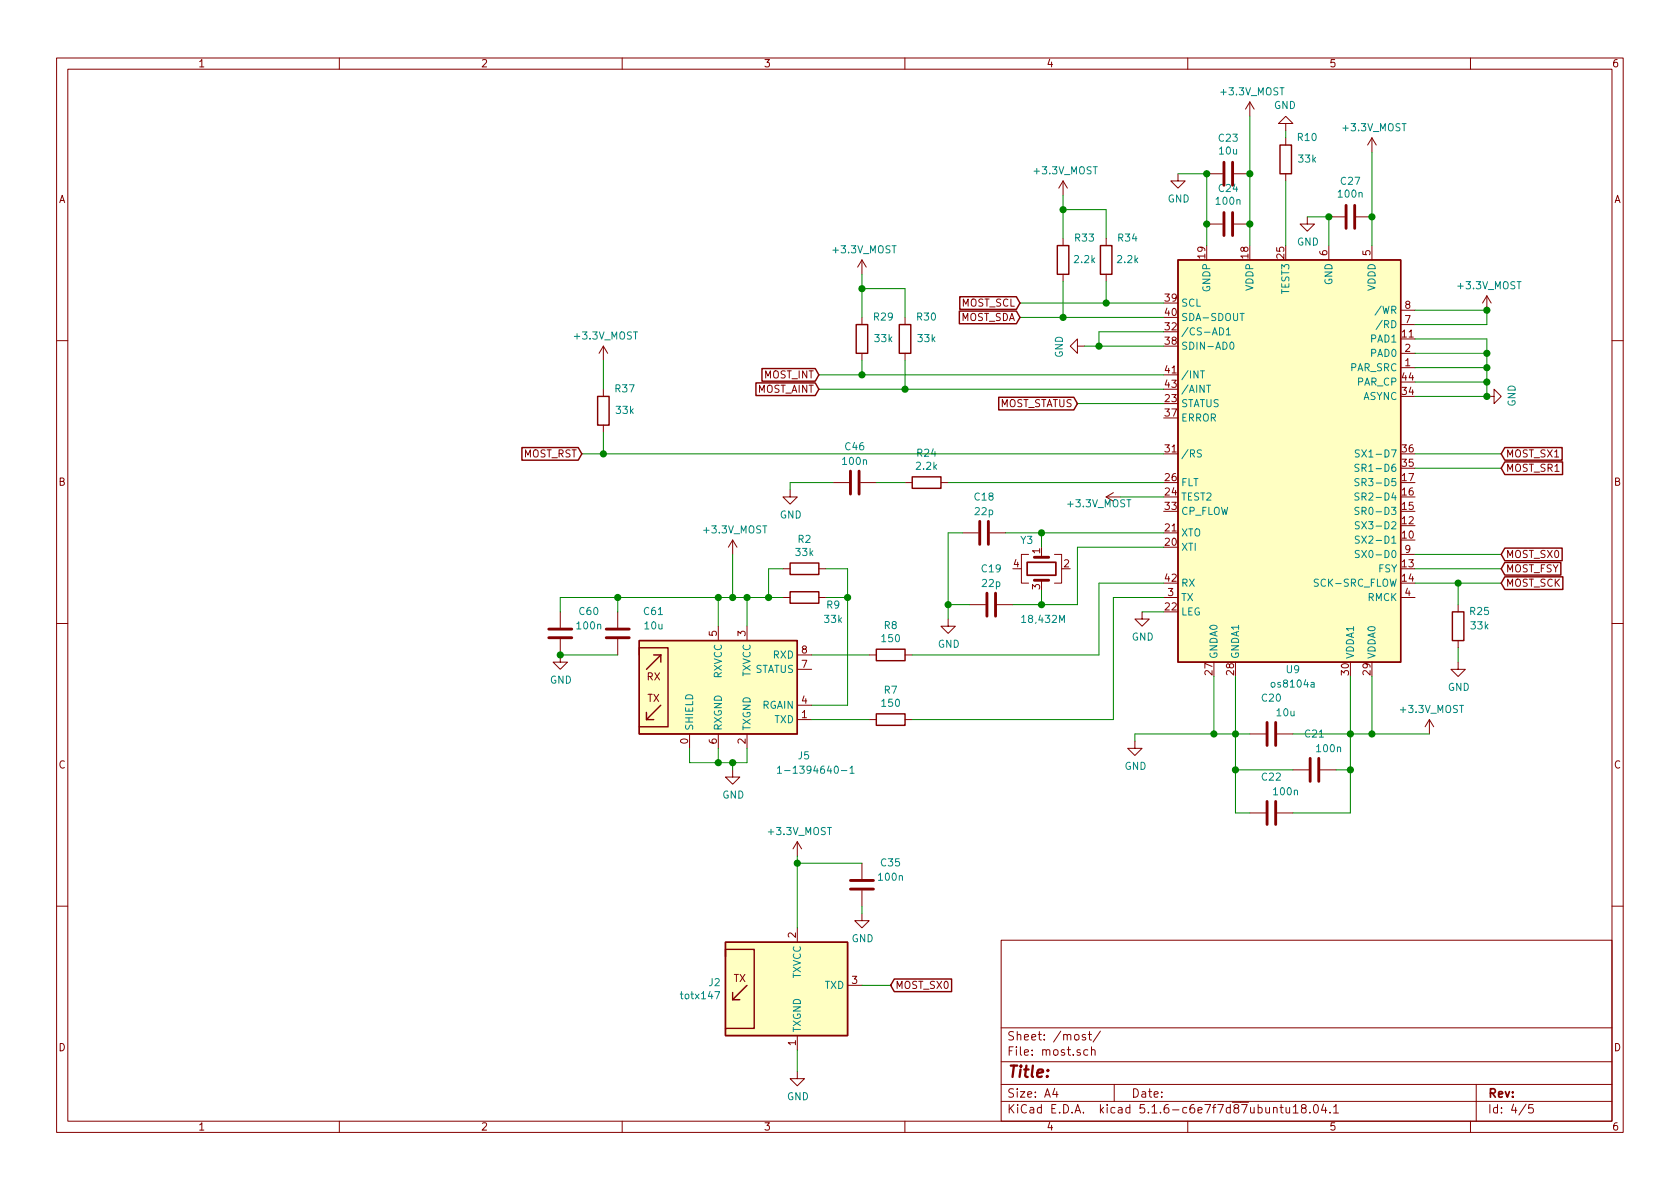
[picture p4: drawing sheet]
EESchema Schematic File Version 4
EELAYER 30 0
EELAYER END
$Descr A4 11693 8268
encoding utf-8
Sheet 4 5
Title ""
Date ""
Rev ""
Comp ""
Comment1 ""
Comment2 ""
Comment3 ""
Comment4 ""
$EndDescr
Wire Wire Line
	8100 3800 7500 3800
$Comp
L Device:C C18
U 1 1
P 6850 3700
F 0 "C18" V 6598 3700 50  0000 C CNN
F 1 "22p" V 6700 3700 50  0000 C CNN
F 2 "Capacitor_SMD:C_0805_2012Metric" H 6888 3550 50  0001 C CNN
F 3 "~" H 6850 3700 50  0001 C CNN
	1    6850 3700
	0    1    1    0   
$EndComp
$Comp
L Device:C C19
U 1 1
P 6900 4200
F 0 "C19" V 6648 4200 50  0000 C CNN
F 1 "22p" V 6750 4200 50  0000 C CNN
F 2 "Capacitor_SMD:C_0805_2012Metric" H 6938 4050 50  0001 C CNN
F 3 "~" H 6900 4200 50  0001 C CNN
	1    6900 4200
	0    1    1    0   
$EndComp
$Comp
L power:GND #PWR08
U 1 1
P 6600 4300
F 0 "#PWR08" H 6600 4050 50  0001 C CNN
F 1 "GND" H 6605 4127 50  0000 C CNN
F 2 "" H 6600 4300 50  0001 C CNN
F 3 "" H 6600 4300 50  0001 C CNN
	1    6600 4300
	1    0    0    -1  
$EndComp
Wire Wire Line
	6700 3700 6600 3700
$Comp
L power:GND #PWR010
U 1 1
P 8200 1200
F 0 "#PWR010" H 8200 950 50  0001 C CNN
F 1 "GND" H 8205 1027 50  0000 C CNN
F 2 "" H 8200 1200 50  0001 C CNN
F 3 "" H 8200 1200 50  0001 C CNN
	1    8200 1200
	1    0    0    -1  
$EndComp
$Comp
L power:GND #PWR09
U 1 1
P 7900 5150
F 0 "#PWR09" H 7900 4900 50  0001 C CNN
F 1 "GND" H 7905 4977 50  0000 C CNN
F 2 "" H 7900 5150 50  0001 C CNN
F 3 "" H 7900 5150 50  0001 C CNN
	1    7900 5150
	1    0    0    -1  
$EndComp
Wire Wire Line
	8450 4700 8450 5100
$Comp
L Device:C C27
U 1 1
P 9400 1500
F 0 "C27" V 9150 1500 50  0000 C CNN
F 1 "100n" V 9239 1500 50  0000 C CNN
F 2 "Capacitor_SMD:C_0805_2012Metric" H 9438 1350 50  0001 C CNN
F 3 "~" H 9400 1500 50  0001 C CNN
	1    9400 1500
	0    1    1    0   
$EndComp
Wire Wire Line
	8450 5100 8600 5100
Connection ~ 8450 5100
Wire Wire Line
	7900 5150 7900 5100
Wire Wire Line
	7900 5100 8450 5100
Wire Wire Line
	9250 1500 9250 1700
Wire Wire Line
	9550 1500 9550 1700
Wire Wire Line
	8400 1200 8200 1200
Connection ~ 8400 1550
$Comp
L power:GND #PWR011
U 1 1
P 9100 1500
F 0 "#PWR011" H 9100 1250 50  0001 C CNN
F 1 "GND" H 9105 1327 50  0000 C CNN
F 2 "" H 9100 1500 50  0001 C CNN
F 3 "" H 9100 1500 50  0001 C CNN
	1    9100 1500
	1    0    0    -1  
$EndComp
Wire Wire Line
	9100 1500 9250 1500
Connection ~ 9250 1500
$Comp
L Device:C C21
U 1 1
P 9150 5350
F 0 "C21" V 8898 5350 50  0000 C CNN
F 1 "100n" V 9000 5450 50  0000 C CNN
F 2 "Capacitor_SMD:C_0805_2012Metric" H 9188 5200 50  0001 C CNN
F 3 "~" H 9150 5350 50  0001 C CNN
	1    9150 5350
	0    1    1    0   
$EndComp
$Comp
L Device:C C22
U 1 1
P 8850 5650
F 0 "C22" V 8598 5650 50  0000 C CNN
F 1 "100n" V 8700 5750 50  0000 C CNN
F 2 "Capacitor_SMD:C_0805_2012Metric" H 8888 5500 50  0001 C CNN
F 3 "~" H 8850 5650 50  0001 C CNN
	1    8850 5650
	0    1    1    0   
$EndComp
Wire Wire Line
	9400 5350 9300 5350
Wire Wire Line
	9400 4700 9400 5100
Wire Wire Line
	9550 5100 9550 4700
Wire Wire Line
	9400 5100 9550 5100
Connection ~ 9400 5100
Wire Wire Line
	9400 5100 9400 5350
Wire Wire Line
	9000 5650 9400 5650
Wire Wire Line
	9400 5650 9400 5350
Connection ~ 9400 5350
Wire Wire Line
	8700 5650 8600 5650
Wire Wire Line
	8600 4700 8600 5100
Connection ~ 8600 5100
Wire Wire Line
	8600 5100 8600 5350
Wire Wire Line
	9000 5350 8600 5350
Connection ~ 8600 5350
Wire Wire Line
	8600 5350 8600 5650
Wire Wire Line
	8600 5100 8700 5100
Wire Wire Line
	9000 5100 9400 5100
$Comp
L Device:C C23
U 1 1
P 8550 1200
F 0 "C23" V 8300 1200 50  0000 C CNN
F 1 "10u" V 8389 1200 50  0000 C CNN
F 2 "Capacitor_SMD:C_1206_3216Metric" H 8588 1050 50  0001 C CNN
F 3 "~" H 8550 1200 50  0001 C CNN
	1    8550 1200
	0    1    1    0   
$EndComp
Connection ~ 8400 1200
Wire Wire Line
	8400 1200 8400 1550
Wire Wire Line
	8700 1200 8700 1550
Connection ~ 8700 1550
Wire Wire Line
	8400 1550 8400 1700
Wire Wire Line
	8700 1550 8700 1700
$Comp
L Device:C C24
U 1 1
P 8550 1550
F 0 "C24" V 8300 1550 50  0000 C CNN
F 1 "100n" V 8389 1550 50  0000 C CNN
F 2 "Capacitor_SMD:C_0805_2012Metric" H 8588 1400 50  0001 C CNN
F 3 "~" H 8550 1550 50  0001 C CNN
	1    8550 1550
	0    1    1    0   
$EndComp
$Comp
L Device:C C20
U 1 1
P 8850 5100
F 0 "C20" V 8598 5100 50  0000 C CNN
F 1 "10u" V 8700 5200 50  0000 C CNN
F 2 "Capacitor_SMD:C_1206_3216Metric" H 8888 4950 50  0001 C CNN
F 3 "~" H 8850 5100 50  0001 C CNN
	1    8850 5100
	0    1    1    0   
$EndComp
$Comp
L Device:R R8
U 1 1
P 6200 4550
F 0 "R8" V 5993 4550 50  0000 C CNN
F 1 "150" V 6084 4550 50  0000 C CNN
F 2 "Resistor_SMD:R_0805_2012Metric" V 6130 4550 50  0001 C CNN
F 3 "~" H 6200 4550 50  0001 C CNN
	1    6200 4550
	0    1    1    0   
$EndComp
$Comp
L Device:R R7
U 1 1
P 6200 5000
F 0 "R7" V 5993 5000 50  0000 C CNN
F 1 "150" V 6084 5000 50  0000 C CNN
F 2 "Resistor_SMD:R_0805_2012Metric" V 6130 5000 50  0001 C CNN
F 3 "~" H 6200 5000 50  0001 C CNN
	1    6200 5000
	0    1    1    0   
$EndComp
Wire Wire Line
	8100 4050 7650 4050
Wire Wire Line
	7650 4050 7650 4550
Wire Wire Line
	7650 4550 6350 4550
Wire Wire Line
	8100 4150 7750 4150
$Comp
L usb2most:1-1394640-1 J5
U 1 1
P 5100 4750
AR Path="/5D37B129" Ref="J5"  Part="1" 
AR Path="/5D1C87FC/5D37B129" Ref="J5"  Part="1" 
F 0 "J5" H 5550 4250 50  0000 L CNN
F 1 "1-1394640-1" H 5400 4150 50  0000 L CNN
F 2 "usb2most:TYCO_1_1394640_1" H 5100 4150 50  0001 C CNN
F 3 "" H 5300 4750 50  0001 C CNN
	1    5100 4750
	1    0    0    -1  
$EndComp
Wire Wire Line
	5650 4550 6050 4550
Wire Wire Line
	5650 5000 6050 5000
Wire Wire Line
	6350 5000 7750 5000
Wire Wire Line
	7750 4150 7750 5000
$Comp
L power:GND #PWR013
U 1 1
P 5100 5350
F 0 "#PWR013" H 5100 5100 50  0001 C CNN
F 1 "GND" H 5105 5177 50  0000 C CNN
F 2 "" H 5100 5350 50  0001 C CNN
F 3 "" H 5100 5350 50  0001 C CNN
	1    5100 5350
	1    0    0    -1  
$EndComp
Wire Wire Line
	5000 5200 5000 5300
Wire Wire Line
	5000 5300 5100 5300
Wire Wire Line
	5200 5300 5200 5200
Wire Wire Line
	5100 5300 5100 5350
Connection ~ 5100 5300
Wire Wire Line
	5100 5300 5200 5300
Wire Wire Line
	5000 4350 5000 4150
Wire Wire Line
	5000 4150 5100 4150
Wire Wire Line
	5200 4150 5200 4350
Wire Wire Line
	5100 3850 5100 4150
Connection ~ 5100 4150
Wire Wire Line
	5100 4150 5200 4150
$Comp
L Device:R R9
U 1 1
P 5600 4150
F 0 "R9" V 5650 4350 50  0000 C CNN
F 1 "33k" V 5750 4350 50  0000 C CNN
F 2 "Resistor_SMD:R_0805_2012Metric" V 5530 4150 50  0001 C CNN
F 3 "~" H 5600 4150 50  0001 C CNN
	1    5600 4150
	0    1    1    0   
$EndComp
Wire Wire Line
	5650 4900 5900 4900
Wire Wire Line
	5900 4900 5900 4150
Wire Wire Line
	5900 4150 5750 4150
Wire Wire Line
	5450 4150 5350 4150
Connection ~ 5200 4150
$Comp
L usb2most:os8104a U9
U 1 1
P 9250 3200
F 0 "U9" H 9000 1750 50  0000 C CNN
F 1 "os8104a" H 9000 1650 50  0000 C CNN
F 2 "Package_QFP:LQFP-44_10x10mm_P0.8mm" H 8500 1650 50  0001 R CNN
F 3 "" H 9250 3200 50  0001 C CNN
	1    9250 3200
	1    0    0    -1  
$EndComp
Connection ~ 9550 1500
Wire Wire Line
	7800 3450 8100 3450
$Comp
L power:GND #PWR019
U 1 1
P 8950 900
F 0 "#PWR019" H 8950 650 50  0001 C CNN
F 1 "GND" H 8955 727 50  0000 C CNN
F 2 "" H 8950 900 50  0001 C CNN
F 3 "" H 8950 900 50  0001 C CNN
	1    8950 900 
	-1   0    0    1   
$EndComp
$Comp
L Device:R R10
U 1 1
P 8950 1100
F 0 "R10" H 8800 950 50  0000 C CNN
F 1 "33k" H 8800 1100 50  0000 C CNN
F 2 "Resistor_SMD:R_0805_2012Metric" V 8880 1100 50  0001 C CNN
F 3 "~" H 8950 1100 50  0001 C CNN
	1    8950 1100
	-1   0    0    1   
$EndComp
Wire Wire Line
	8950 950  8950 900 
Wire Wire Line
	9550 1050 9550 1500
Wire Wire Line
	8700 800  8700 1200
Connection ~ 8700 1200
Wire Wire Line
	9550 5100 9950 5100
Connection ~ 9550 5100
Text GLabel 10450 3950 2    50   Input ~ 0
MOST_FSY
Text GLabel 10450 4050 2    50   Input ~ 0
MOST_SCK
Wire Wire Line
	9850 4050 10150 4050
Text GLabel 10450 3850 2    50   Input ~ 0
MOST_SX0
Wire Wire Line
	9850 3850 10450 3850
$Comp
L Device:R R24
U 1 1
P 6450 3350
F 0 "R24" V 6243 3350 50  0000 C CNN
F 1 "2.2k" V 6334 3350 50  0000 C CNN
F 2 "Resistor_SMD:R_0805_2012Metric" V 6380 3350 50  0001 C CNN
F 3 "~" H 6450 3350 50  0001 C CNN
	1    6450 3350
	0    1    1    0   
$EndComp
$Comp
L Device:C C46
U 1 1
P 5950 3350
F 0 "C46" V 5698 3350 50  0000 C CNN
F 1 "100n" V 5800 3350 50  0000 C CNN
F 2 "Capacitor_SMD:C_0805_2012Metric" H 5988 3200 50  0001 C CNN
F 3 "~" H 5950 3350 50  0001 C CNN
	1    5950 3350
	0    1    1    0   
$EndComp
Wire Wire Line
	6600 3350 8100 3350
Wire Wire Line
	6100 3350 6300 3350
$Comp
L power:GND #PWR047
U 1 1
P 5500 3400
F 0 "#PWR047" H 5500 3150 50  0001 C CNN
F 1 "GND" H 5505 3227 50  0000 C CNN
F 2 "" H 5500 3400 50  0001 C CNN
F 3 "" H 5500 3400 50  0001 C CNN
	1    5500 3400
	1    0    0    -1  
$EndComp
Wire Wire Line
	5500 3400 5500 3350
Wire Wire Line
	5500 3350 5800 3350
Wire Wire Line
	9850 2650 10350 2650
Wire Wire Line
	8950 1250 8950 1700
$Comp
L Device:R R25
U 1 1
P 10150 4350
F 0 "R25" H 10000 4250 50  0000 C CNN
F 1 "33k" H 10000 4350 50  0000 C CNN
F 2 "Resistor_SMD:R_0805_2012Metric" V 10080 4350 50  0001 C CNN
F 3 "~" H 10150 4350 50  0001 C CNN
	1    10150 4350
	-1   0    0    1   
$EndComp
Wire Wire Line
	10150 4050 10150 4200
Connection ~ 10150 4050
$Comp
L power:GND #PWR050
U 1 1
P 10150 4600
F 0 "#PWR050" H 10150 4350 50  0001 C CNN
F 1 "GND" H 10155 4427 50  0000 C CNN
F 2 "" H 10150 4600 50  0001 C CNN
F 3 "" H 10150 4600 50  0001 C CNN
	1    10150 4600
	1    0    0    -1  
$EndComp
Wire Wire Line
	10150 4500 10150 4600
$Comp
L power:GND #PWR065
U 1 1
P 10350 2750
F 0 "#PWR065" H 10350 2500 50  0001 C CNN
F 1 "GND" H 10355 2577 50  0000 C CNN
F 2 "" H 10350 2750 50  0001 C CNN
F 3 "" H 10350 2750 50  0001 C CNN
	1    10350 2750
	0    -1   -1   0   
$EndComp
Wire Wire Line
	9850 2350 10350 2350
Wire Wire Line
	10350 2450 9850 2450
Wire Wire Line
	9850 2550 10350 2550
Wire Wire Line
	9850 2750 10350 2750
Wire Wire Line
	9850 2250 10350 2250
Wire Wire Line
	10350 2350 10350 2450
Connection ~ 10350 2750
Connection ~ 10350 2450
Wire Wire Line
	10350 2450 10350 2550
Connection ~ 10350 2550
Wire Wire Line
	10350 2550 10350 2650
Connection ~ 10350 2650
Wire Wire Line
	10350 2650 10350 2750
Wire Wire Line
	10350 2250 10350 2150
Wire Wire Line
	10350 2150 9850 2150
$Comp
L power:GND #PWR062
U 1 1
P 7550 2400
F 0 "#PWR062" H 7550 2150 50  0001 C CNN
F 1 "GND" H 7555 2227 50  0000 C CNN
F 2 "" H 7550 2400 50  0001 C CNN
F 3 "" H 7550 2400 50  0001 C CNN
	1    7550 2400
	0    1    1    0   
$EndComp
Wire Wire Line
	7550 2400 7650 2400
Wire Wire Line
	8100 2300 7650 2300
Wire Wire Line
	7650 2300 7650 2400
Connection ~ 7650 2400
Wire Wire Line
	7650 2400 8100 2400
$Comp
L Device:R R34
U 1 1
P 7700 1800
F 0 "R34" H 7550 1650 50  0000 C CNN
F 1 "2.2k" H 7550 1800 50  0000 C CNN
F 2 "Resistor_SMD:R_0805_2012Metric" V 7630 1800 50  0001 C CNN
F 3 "~" H 7700 1800 50  0001 C CNN
	1    7700 1800
	-1   0    0    1   
$EndComp
$Comp
L Device:R R33
U 1 1
P 7400 1800
F 0 "R33" H 7250 1650 50  0000 C CNN
F 1 "2.2k" H 7250 1800 50  0000 C CNN
F 2 "Resistor_SMD:R_0805_2012Metric" V 7330 1800 50  0001 C CNN
F 3 "~" H 7400 1800 50  0001 C CNN
	1    7400 1800
	-1   0    0    1   
$EndComp
Wire Wire Line
	8100 2200 7400 2200
Wire Wire Line
	7400 2200 7400 1950
Wire Wire Line
	7700 1950 7700 2100
Wire Wire Line
	7700 2100 8100 2100
Wire Wire Line
	7700 1650 7700 1450
Wire Wire Line
	7700 1450 7400 1450
Wire Wire Line
	7400 1450 7400 1650
Wire Wire Line
	7400 1450 7400 1350
Connection ~ 7400 1450
Wire Wire Line
	7100 2100 7700 2100
Connection ~ 7700 2100
Wire Wire Line
	7100 2200 7400 2200
Connection ~ 7400 2200
Text GLabel 7100 2100 0    50   Input ~ 0
MOST_SCL
Text GLabel 7100 2200 0    50   Input ~ 0
MOST_SDA
Text GLabel 5700 2600 0    50   Input ~ 0
MOST_INT
Text GLabel 5700 2700 0    50   Input ~ 0
MOST_AINT
$Comp
L power:GND #PWR063
U 1 1
P 7950 4250
F 0 "#PWR063" H 7950 4000 50  0001 C CNN
F 1 "GND" H 7955 4077 50  0000 C CNN
F 2 "" H 7950 4250 50  0001 C CNN
F 3 "" H 7950 4250 50  0001 C CNN
	1    7950 4250
	1    0    0    -1  
$EndComp
Wire Wire Line
	7950 4250 8100 4250
$Comp
L Device:R R30
U 1 1
P 6300 2350
F 0 "R30" H 6150 2200 50  0000 C CNN
F 1 "33k" H 6150 2350 50  0000 C CNN
F 2 "Resistor_SMD:R_0805_2012Metric" V 6230 2350 50  0001 C CNN
F 3 "~" H 6300 2350 50  0001 C CNN
	1    6300 2350
	-1   0    0    1   
$EndComp
$Comp
L Device:R R29
U 1 1
P 6000 2350
F 0 "R29" H 5850 2200 50  0000 C CNN
F 1 "33k" H 5850 2350 50  0000 C CNN
F 2 "Resistor_SMD:R_0805_2012Metric" V 5930 2350 50  0001 C CNN
F 3 "~" H 6000 2350 50  0001 C CNN
	1    6000 2350
	-1   0    0    1   
$EndComp
Wire Wire Line
	6000 2500 6000 2600
Wire Wire Line
	6300 2500 6300 2700
Wire Wire Line
	6000 2200 6000 2000
Wire Wire Line
	6000 2000 6300 2000
Wire Wire Line
	6300 2000 6300 2200
Wire Wire Line
	6000 1900 6000 2000
Connection ~ 6000 2000
Text GLabel 4050 3150 0    50   Input ~ 0
MOST_RST
Wire Wire Line
	8100 3150 4200 3150
$Comp
L Device:R R37
U 1 1
P 4200 2850
F 0 "R37" H 4050 2700 50  0000 C CNN
F 1 "33k" H 4050 2850 50  0000 C CNN
F 2 "Resistor_SMD:R_0805_2012Metric" V 4130 2850 50  0001 C CNN
F 3 "~" H 4200 2850 50  0001 C CNN
	1    4200 2850
	-1   0    0    1   
$EndComp
Wire Wire Line
	4200 3150 4200 3000
Connection ~ 4200 3150
Wire Wire Line
	4200 3150 4050 3150
Wire Wire Line
	4200 2500 4200 2700
$Comp
L usb2most:+3.3V_MOST #PWR0104
U 1 1
P 4200 2500
F 0 "#PWR0104" H 4200 2350 50  0001 C CNN
F 1 "+3.3V_MOST" H 4215 2673 50  0000 C CNN
F 2 "" H 4200 2500 50  0001 C CNN
F 3 "" H 4200 2500 50  0001 C CNN
	1    4200 2500
	1    0    0    -1  
$EndComp
$Comp
L usb2most:+3.3V_MOST #PWR0105
U 1 1
P 6000 1900
F 0 "#PWR0105" H 6000 1750 50  0001 C CNN
F 1 "+3.3V_MOST" H 6015 2073 50  0000 C CNN
F 2 "" H 6000 1900 50  0001 C CNN
F 3 "" H 6000 1900 50  0001 C CNN
	1    6000 1900
	1    0    0    -1  
$EndComp
$Comp
L usb2most:+3.3V_MOST #PWR0106
U 1 1
P 7400 1350
F 0 "#PWR0106" H 7400 1200 50  0001 C CNN
F 1 "+3.3V_MOST" H 7415 1523 50  0000 C CNN
F 2 "" H 7400 1350 50  0001 C CNN
F 3 "" H 7400 1350 50  0001 C CNN
	1    7400 1350
	1    0    0    -1  
$EndComp
$Comp
L usb2most:+3.3V_MOST #PWR0107
U 1 1
P 8700 800
F 0 "#PWR0107" H 8700 650 50  0001 C CNN
F 1 "+3.3V_MOST" H 8715 973 50  0000 C CNN
F 2 "" H 8700 800 50  0001 C CNN
F 3 "" H 8700 800 50  0001 C CNN
	1    8700 800 
	1    0    0    -1  
$EndComp
$Comp
L usb2most:+3.3V_MOST #PWR0108
U 1 1
P 9550 1050
F 0 "#PWR0108" H 9550 900 50  0001 C CNN
F 1 "+3.3V_MOST" H 9565 1223 50  0000 C CNN
F 2 "" H 9550 1050 50  0001 C CNN
F 3 "" H 9550 1050 50  0001 C CNN
	1    9550 1050
	1    0    0    -1  
$EndComp
$Comp
L usb2most:+3.3V_MOST #PWR0109
U 1 1
P 5100 3850
F 0 "#PWR0109" H 5100 3700 50  0001 C CNN
F 1 "+3.3V_MOST" H 5115 4023 50  0000 C CNN
F 2 "" H 5100 3850 50  0001 C CNN
F 3 "" H 5100 3850 50  0001 C CNN
	1    5100 3850
	1    0    0    -1  
$EndComp
$Comp
L usb2most:+3.3V_MOST #PWR0110
U 1 1
P 9950 5100
F 0 "#PWR0110" H 9950 4950 50  0001 C CNN
F 1 "+3.3V_MOST" H 9965 5273 50  0000 C CNN
F 2 "" H 9950 5100 50  0001 C CNN
F 3 "" H 9950 5100 50  0001 C CNN
	1    9950 5100
	1    0    0    -1  
$EndComp
$Comp
L usb2most:+3.3V_MOST #PWR0111
U 1 1
P 10350 2150
F 0 "#PWR0111" H 10350 2000 50  0001 C CNN
F 1 "+3.3V_MOST" H 10365 2323 50  0000 C CNN
F 2 "" H 10350 2150 50  0001 C CNN
F 3 "" H 10350 2150 50  0001 C CNN
	1    10350 2150
	1    0    0    -1  
$EndComp
Connection ~ 10350 2150
$Comp
L usb2most:+3.3V_MOST #PWR0112
U 1 1
P 7800 3450
F 0 "#PWR0112" H 7800 3300 50  0001 C CNN
F 1 "+3.3V_MOST" V 7750 3600 50  0000 C CNN
F 2 "" H 7800 3450 50  0001 C CNN
F 3 "" H 7800 3450 50  0001 C CNN
	1    7800 3450
	0    -1   -1   0   
$EndComp
Connection ~ 6000 2600
Wire Wire Line
	6000 2600 8100 2600
Connection ~ 6300 2700
Wire Wire Line
	6300 2700 8100 2700
Wire Wire Line
	5700 2600 6000 2600
Wire Wire Line
	5700 2700 6300 2700
Wire Wire Line
	10150 4050 10450 4050
Wire Wire Line
	9850 3950 10450 3950
$Comp
L Device:R R2
U 1 1
P 5600 3950
F 0 "R2" V 5393 3950 50  0000 C CNN
F 1 "33k" V 5484 3950 50  0000 C CNN
F 2 "Resistor_SMD:R_0805_2012Metric" V 5530 3950 50  0001 C CNN
F 3 "~" H 5600 3950 50  0001 C CNN
	1    5600 3950
	0    1    1    0   
$EndComp
Wire Wire Line
	5750 3950 5900 3950
Wire Wire Line
	5900 3950 5900 4150
Connection ~ 5900 4150
Wire Wire Line
	5350 3950 5450 3950
Wire Wire Line
	5350 3950 5350 4150
Connection ~ 5350 4150
Wire Wire Line
	5350 4150 5200 4150
$Comp
L usb2most:totx147 J2
U 1 1
P 5450 6850
F 0 "J2" H 5020 6871 50  0000 R CNN
F 1 "totx147" H 5020 6780 50  0000 R CNN
F 2 "usb2most:TOTX147" H 5550 6200 50  0001 C CNN
F 3 "" H 5150 6900 50  0001 C CNN
	1    5450 6850
	1    0    0    -1  
$EndComp
$Comp
L power:GND #PWR0102
U 1 1
P 5550 7450
F 0 "#PWR0102" H 5550 7200 50  0001 C CNN
F 1 "GND" H 5555 7277 50  0000 C CNN
F 2 "" H 5550 7450 50  0001 C CNN
F 3 "" H 5550 7450 50  0001 C CNN
	1    5550 7450
	1    0    0    -1  
$EndComp
$Comp
L usb2most:+3.3V_MOST #PWR0114
U 1 1
P 5550 5950
F 0 "#PWR0114" H 5550 5800 50  0001 C CNN
F 1 "+3.3V_MOST" H 5565 6123 50  0000 C CNN
F 2 "" H 5550 5950 50  0001 C CNN
F 3 "" H 5550 5950 50  0001 C CNN
	1    5550 5950
	1    0    0    -1  
$EndComp
Wire Wire Line
	5550 7450 5550 7300
Wire Wire Line
	5550 6450 5550 6000
Text GLabel 6200 6850 2    50   Input ~ 0
MOST_SX0
Wire Wire Line
	6000 6850 6200 6850
$Comp
L Device:C C35
U 1 1
P 6000 6150
F 0 "C35" H 5800 6000 50  0000 C CNN
F 1 "100n" H 5800 6100 50  0000 C CNN
F 2 "Capacitor_SMD:C_0805_2012Metric" H 6038 6000 50  0001 C CNN
F 3 "~" H 6000 6150 50  0001 C CNN
	1    6000 6150
	-1   0    0    1   
$EndComp
Wire Wire Line
	5550 6000 6000 6000
Connection ~ 5550 6000
Wire Wire Line
	5550 6000 5550 5950
$Comp
L power:GND #PWR060
U 1 1
P 6000 6350
F 0 "#PWR060" H 6000 6100 50  0001 C CNN
F 1 "GND" H 6005 6177 50  0000 C CNN
F 2 "" H 6000 6350 50  0001 C CNN
F 3 "" H 6000 6350 50  0001 C CNN
	1    6000 6350
	1    0    0    -1  
$EndComp
Wire Wire Line
	6000 6350 6000 6300
Connection ~ 5000 4150
Connection ~ 3900 4550
$Comp
L power:GND #PWR018
U 1 1
P 3900 4550
F 0 "#PWR018" H 3900 4300 50  0001 C CNN
F 1 "GND" H 3905 4377 50  0000 C CNN
F 2 "" H 3900 4550 50  0001 C CNN
F 3 "" H 3900 4550 50  0001 C CNN
	1    3900 4550
	1    0    0    -1  
$EndComp
Wire Wire Line
	4300 4550 3900 4550
Wire Wire Line
	4300 4150 3900 4150
Connection ~ 4300 4150
Wire Wire Line
	4300 4150 4300 4250
Wire Wire Line
	3900 4150 3900 4250
Wire Wire Line
	5000 4150 4300 4150
$Comp
L Device:C C60
U 1 1
P 3900 4400
F 0 "C60" H 3700 4250 50  0000 C CNN
F 1 "100n" H 3700 4350 50  0000 C CNN
F 2 "Capacitor_SMD:C_0805_2012Metric" H 3938 4250 50  0001 C CNN
F 3 "~" H 3900 4400 50  0001 C CNN
	1    3900 4400
	-1   0    0    1   
$EndComp
$Comp
L Device:C C61
U 1 1
P 4300 4400
F 0 "C61" H 4050 4250 50  0000 C CNN
F 1 "10u" H 4050 4350 50  0000 C CNN
F 2 "Capacitor_SMD:C_1206_3216Metric" H 4338 4250 50  0001 C CNN
F 3 "~" H 4300 4400 50  0001 C CNN
	1    4300 4400
	-1   0    0    1   
$EndComp
Wire Wire Line
	4800 5200 4800 5300
Wire Wire Line
	4800 5300 5000 5300
Connection ~ 5000 5300
Text GLabel 7500 2800 0    50   Input ~ 0
MOST_STATUS
Wire Wire Line
	8100 2800 7500 2800
$Comp
L Device:Crystal_GND24 Y3
U 1 1
P 7250 3950
F 0 "Y3" V 7050 3800 50  0000 L CNN
F 1 "18,432M" V 7600 3800 50  0000 L CNN
F 2 "Crystal:Crystal_SMD_3225-4Pin_3.2x2.5mm" H 7250 3950 50  0001 C CNN
F 3 "~" H 7250 3950 50  0001 C CNN
	1    7250 3950
	0    1    1    0   
$EndComp
Wire Wire Line
	7000 3700 7250 3700
Wire Wire Line
	6600 3700 6600 4200
Wire Wire Line
	6600 4200 6750 4200
Connection ~ 6600 4200
Wire Wire Line
	6600 4200 6600 4300
Wire Wire Line
	7050 4200 7250 4200
Wire Wire Line
	7500 3800 7500 4200
Connection ~ 7250 4200
Wire Wire Line
	7250 4200 7500 4200
Connection ~ 7250 3700
Wire Wire Line
	7250 3700 8100 3700
Wire Wire Line
	7250 3700 7250 3800
Wire Wire Line
	7250 4100 7250 4200
Text GLabel 10450 3250 2    50   Input ~ 0
MOST_SR1
Wire Wire Line
	9850 3250 10450 3250
Text GLabel 10450 3150 2    50   Input ~ 0
MOST_SX1
Wire Wire Line
	9850 3150 10450 3150
$EndSCHEMATC
